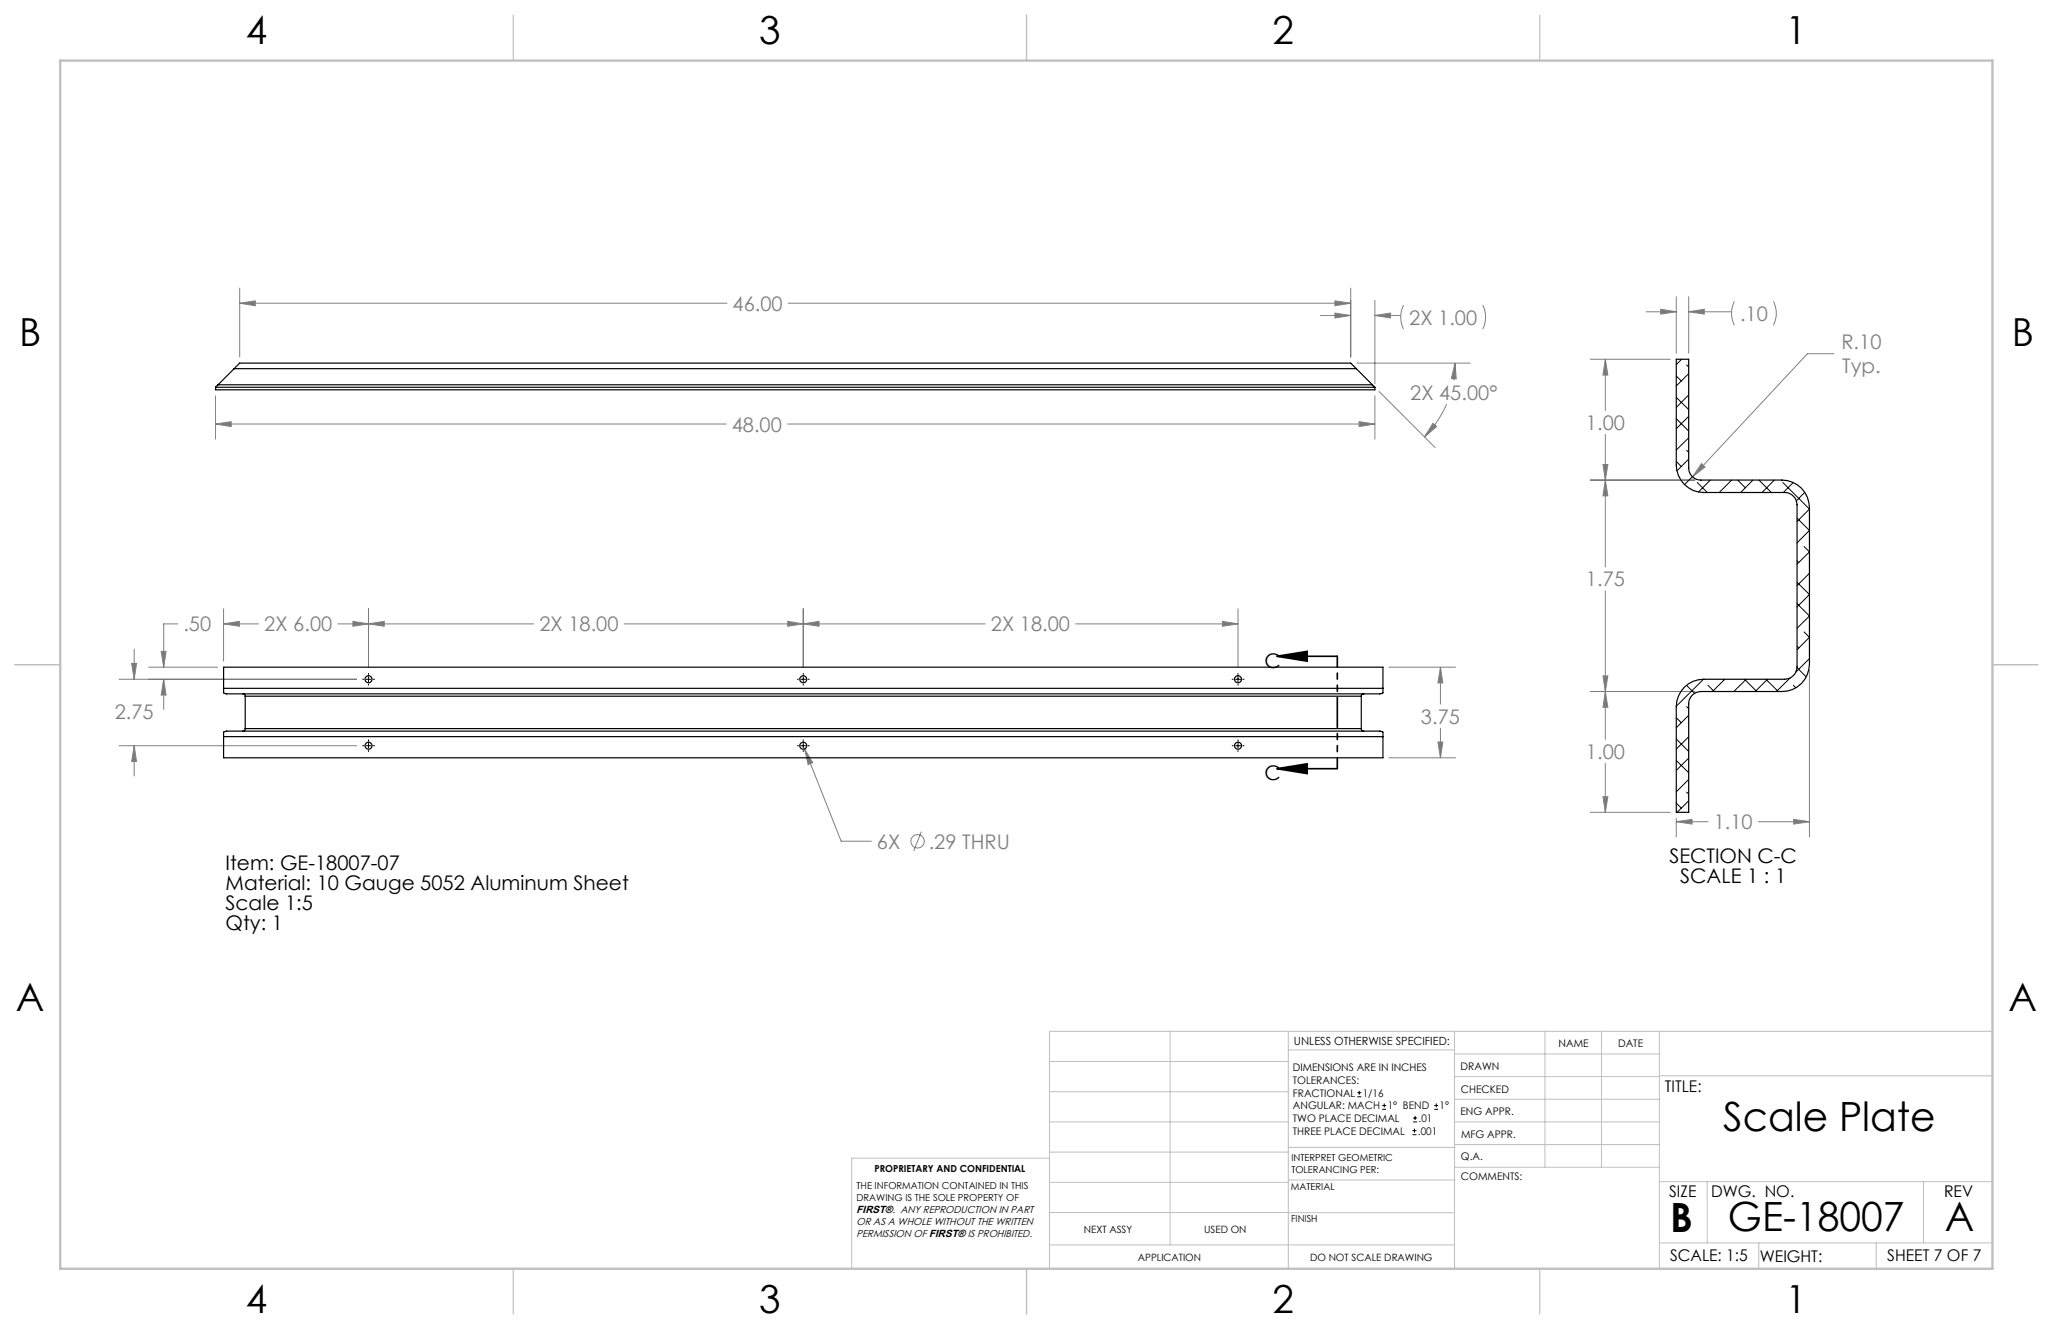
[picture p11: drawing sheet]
<svg xmlns="http://www.w3.org/2000/svg" width="432mm" height="279mm" viewBox="0 0 432 279" stroke-linecap="round" stroke-linejoin="round" font-family="sans-serif">
<g fill="none" stroke="#c0c0c0" stroke-width=".21">
<path d="M246.1 216.8v44.9M271 216.8v49.9M305.9 216.8v49.9M324.9 216.8v28.6M336.8 216.8v28.6M349 216.8v49.9M419.1 216.8h-198.4v49.9M220.7 235.9h50.3M220.7 229.5h50.3M220.7 223.2h50.3M271 220.7h34.9M305.9 231.1h43.1"/>
<path d="M305.9 226.3h43.1M305.9 221.6h43.1M305.9 235.9h43.1M349 226.2h70.1M220.7 248.6h50.3M220.7 242.2h50.3M220.7 254.9h50.3M220.7 243.5h-41.6v23.2M271 255h34.9M271 248.1h35M271 241.2h35M305.9 240.6h43.1"/>
<path d="M306 245.4h43M349 248.4h70.1M359.1 248.4v12.9M404.6 248.4v12.9M220.7 261.7h85.2M349 261.3h70.1M369.9 261.3v5.4M394.6 261.3v5.4"/>
</g>
<path d="M108 3.2v9.5M215.9 3.2v9.5M323.8 3.2v9.5M3.1 139.7h9.6M419.1 139.7h9.5M108 266.7v9.6M215.9 266.7v9.6M323.8 266.7v9.6" fill="none" stroke="#c0c0c0" stroke-width=".25"/>
<path d="M12.7 12.7h406.4v254h-406.4z" fill="none" stroke="#c0c0c0" stroke-width=".5"/>
<g fill="none" stroke="#808080" stroke-width=".21">
<path d="M50.4 63.7l3.3-.4v1zM50.4 60.6v14.5M50.4 63.7h102.5M165.8 63.7h118.3M277.7 66.3h6.4M280.8 63.3l3.3 .4-3.3 .6zM280.8 65.8l3.3 .5-3.3 .6zM284.1 60.6v14.5M285.4 76.3h23.8M289.2 66.3l3.3-.5v1.1zM289.2 63.1v17.6M289.2 66.3h5.4"/>
<path d="M295.2 64.1a5.6 5.6 0 0 0 0 5.1M306 76.3l.3 3.4-1-.1zM306 76.3l-.2 3.6M311.9 64.1a5.6 5.6 0 0 1 0 5.1M334.5 75.5h16.8M337.6 75.5l.6 3.3h-1.1zM337.6 75.5v10.8M346.2 65.5h6.4M349.3 65l3.3 .5-3.3 .5zM352.6 62.4v11.9M355.2 65.5l3.3-.5v1zM355.2 62.4v11.9"/>
<path d="M355.2 65.5h9M364.8 63.4a5.5 5.5 0 0 0 0 5M373 63.4a5.5 5.5 0 0 1 0 5M385.7 74.4h-5.5l-24.2 25.9M45.3 89.1l3.3-.4v1zM45.3 83.2v9.1M45.3 89.1h107.4M165.6 89.1h123.6M285.9 88.7l3.3 .4-3.3 .6zM289.2 83.2v9.1M290.1 82.3l11.7 11.8M301.4 89l.8 .7-2.6 2.2z"/>
<path d="M304.3 84.9l-.6 1.3a22.6 22.6 0 0 1-4.1 5.7M337.1 97.6h1.1l-.6 3.3zM337.6 91.3v27.9M357.9 97.5l.7 .7-2.6 2.1zM334.5 100.9h22M337.6 100.9l.6 3.3h-1.1zM27.7 139.5h1l-.5 3.3zM28.2 136.5v6.3M33.9 136.9h1l-.5 3.4zM37.4 131.2h-3v9.1M47 131.2l3.3-.6v1.1zM47 131.2h7.4"/>
<path d="M47 128v11M71 131.2h41.3M74.2 130.6l3.3 .6-3.3 .5zM77.5 131.2l3.3-.6v1.1zM77.5 128v12.3M131.3 131.2h75.9M165.7 130.6l3.2 .6-3.2 .5zM168.9 131.2l3.4-.6v1.1zM168.9 128v12.3M226.2 131.2h34.2M257.1 130.6l3.3 .6-3.3 .5zM260.4 128v12.3"/>
<path d="M337.6 124.2v31.2M25 142.8h50M25 156.8h50M28.2 156.8l.5 3.3h-1zM28.2 156.8v6.3M31.3 140.3h14.5M34.4 142.8l.5 3.3h-1zM34.4 142.8v6.4M169.2 157.4l1.7 2.9-.9 .4zM169.2 157.4l7.7 19.4h6.4M292.1 140.3h14M292.1 159.3h14"/>
<path d="M302.4 156h1.1l-.5 3.3zM303 140.3l.5 3.3h-1.1zM303 140.3v7.7M303 153.1v6.2M334.5 145.4h22M337.1 142.1h1.1l-.6 3.3zM337.6 145.4l.6 3.3h-1.1zM380.6 140.9v35M193.8 174.8l-1.6 4.1M334.5 170.8h16.8M337.1 167.5h1.1l-.6 3.3zM337.6 160.5v10.3"/>
<path d="M352.6 172.8l3.3-.5v.9zM352.6 172v3.9M352.6 172.8h6.6M369.8 172.8h10.8M377.3 172.3l3.3 .5-3.3 .4z"/>
<circle cx="193" cy="176.9" r="1.42"/>
</g>
<path d="M268.6 138l6.3-1.1v2.1zM268.6 138h12.7M268.6 161.6l6.3-1v2zM268.6 161.6h12.7" fill="none" stroke="#000" stroke-width=".35"/>
<g fill="none" stroke="#000" stroke-width=".21">
<path d="M76.3 156.8h.2M76.3 142.8h.2M77 156.8h1M77 142.8h1M77.5 141.6v.2M77.5 142.3v1M77.5 143.8v.2M77.5 155.5v.3M77.5 156.3v1M77.5 157.8v.2M78.5 156.8h.3M78.5 142.8h.3"/>
<path d="M167.7 156.8h.2M167.7 142.8h.2M168.5 156.8h1M168.5 142.8h1M168.9 141.6v.2M168.9 142.3v1M168.9 143.8v.2M168.9 155.5v.3M168.9 156.3v1M168.9 157.8v.2M170 156.8h.2M170 142.8h.2"/>
<path d="M259.2 156.8h.2M259.2 142.8h.2M259.9 156.8h1M259.9 142.8h1M260.4 141.6v.2M260.4 142.3v1M260.4 143.8v.2M260.4 155.5v.3M260.4 156.3v1M260.4 157.8v.2M261.4 156.8h.3M261.4 142.8h.3"/>
</g>
<path d="M281.3 138v23.6" fill="none" stroke="#000" stroke-width=".35" stroke-dasharray="6.3 1.3 1.3 1.3 1.3 1.3" stroke-dashoffset="4.1"/>
<path d="M268.6 138l6.3-1.1v2.1zM268.6 161.6l6.3-1v2z" fill="#000"/>
<path d="M50.4 63.7l3.3-.4v1zM280.8 63.3l3.3 .4-3.3 .6zM285.9 88.7l3.3 .4-3.3 .6zM45.3 89.1l3.3-.4v1zM280.8 65.8l3.3 .5-3.3 .6zM289.2 66.3l3.3-.5v1.1zM301.4 89l.8 .7-2.6 2.2zM306 76.3l.3 3.4-1-.1zM27.7 139.5h1l-.5 3.3zM28.2 156.8l.5 3.3h-1zM34.4 142.8l.5 3.3h-1zM33.9 136.9h1l-.5 3.4zM47 131.2l3.3-.6v1.1zM74.2 130.6l3.3 .6-3.3 .5zM77.5 131.2l3.3-.6v1.1zM165.7 130.6l3.2 .6-3.2 .5zM168.9 131.2l3.4-.6v1.1zM257.1 130.6l3.3 .6-3.3 .5zM303 140.3l.5 3.3h-1.1zM302.4 156h1.1l-.5 3.3zM169.2 157.4l.8 3.3 .9-.4zM349.3 65l3.3 .5-3.3 .5zM355.2 65.5l3.3-.5v1zM337.6 75.5l.6 3.3h-1.1zM337.1 97.6h1.1l-.6 3.3zM337.6 100.9l.6 3.3h-1.1zM337.1 142.1h1.1l-.6 3.3zM337.6 145.4l.6 3.3h-1.1zM337.1 167.5h1.1l-.6 3.3zM352.6 172.8l3.3-.5v.9zM377.3 172.3l3.3 .5-3.3 .4zM357.9 97.5l-1.9 2.8 2.6-2.1z" fill="#808080"/>
<g fill="none" stroke="#000" stroke-width=".25">
<path d="M49.2 77.5l1.2-1.2h233.7l1.2 1.2M49.2 77.5h236.1M49.2 77.5l-3.3 3.4M285.3 77.5l3.3 3.4M352.6 75.5h2.6v22.9a2.53 2.53 0 0 0 2.6 2.5h17a5.8 5.8 0 0 1 5.8 5.8v32.9a5.8 5.8 0 0 1-5.8 5.8h-17a2.59 2.59 0 0 0-2.6 2.6v22.8h-2.6v-22.2a5.7 5.7 0 0 1 5.8-5.8h17a2.65 2.65 0 0 0 2.6-2.6v-34.1a2.65 2.65 0 0 0-2.6-2.6h-17a5.8 5.8 0 0 1-5.8-5.7zM45.3 81.4v.6h243.9v-.6M45.3 81.4h243.9M45.9 80.9l-.6 .5M45.9 80.9h242.7M288.6 80.9l.6 .5M47 144.7v.3a.64 .64 0 0 0 .7 .9h242.5a.78 .78 0 0 0 .7-1.2M47 154.9v-.3a.64 .64 0 0 1 .7-.9h242.5a.78 .78 0 0 1 .7 1.2"/>
<path d="M47 144.7h243.9M47 154.9h243.9M47 144.7v-4.4h243.9v4.4M47 154.9v4.4h243.9v-4.4M51.1 145.9h.3l.2 .5M51.6 153.2a.49 .49 0 0 1-.5 .5M51.6 153.2h234.7M51.6 146.4h234.7M51.6 146.4v6.8M286.3 153.2a.49 .49 0 0 0 .5 .5M286.3 146.4v6.8M286.8 145.9l-.3 .1-.2 .4"/>
<circle cx="77.5" cy="156.8" r=".74"/>
<circle cx="77.5" cy="142.8" r=".74"/>
<circle cx="168.9" cy="156.8" r=".74"/>
<circle cx="168.9" cy="142.8" r=".74"/>
<circle cx="260.4" cy="156.8" r=".74"/>
<circle cx="260.4" cy="142.8" r=".74"/>
</g>
<g fill="none" stroke="#000" stroke-width=".21">
<path d="M352.6 79.1l1 1M353.7 75.5l-1.1 1.2M354.8 76.7l.4 .5M355.2 78.6l-2.6 2.5M352.6 97l1 1.1M352.6 88l2.6 2.6M352.6 83.5l2.6 2.6M354.8 94.7l.4 .4M355.2 83l-2.6 2.7M355.2 87.5l-2.6 2.6M355.2 92l-2.6 2.6M355.2 96.5l-2.5 2.5"/>
<path d="M356 100.2l-1.7 1.7M357 101.4l2.1 2.1M359.7 100.9l-2.5 2.5M364.2 100.9l-2.6 2.6M365.5 100.9l1.6 1.7M368.7 100.9l-2.6 2.6M370 100.9l2.6 2.6M373.2 100.9l-2.6 2.6M375 101.4l5.6 5.6-2.6 2.6M377.2 101.5l-2.1 2M378 108.9l2.6 2.6-2.6 2.6M378 117.9l.3 .4"/>
<path d="M379.4 114.9l1.2 1.1-2.6 2.6M379.6 103.5l-1.8 1.8M378 122.4l2.6 2.6-2.6 2.6M378 126.9l2.6 2.6-2.6 2.6M378 135.9l.3 .3M379.4 132.9l1.2 1.1-2.6 2.6M380.6 120.5l-2.6 2.6M380.6 138.5l-2.9 2.8M352.6 159.9l2.6 2.6M352.6 155.4l2.6 2.6M352.6 150.9l1 1M354.7 144.1l1.7 1.7"/>
<path d="M354.8 148.6l.4 .4M355.2 150.4l-2.6 2.6M355.2 154.9l-2.6 2.6M355.2 159.4l-2.6 2.6M358.3 142.8l-5.7 5.7M359.2 144.1l1.3 1.3M362.4 142.8l.2 .1M362.8 142.8l-2.6 2.6M366.9 142.8l2.4 2.4M367.3 142.8l-2.6 2.6M371.4 142.8l2.6 2.6M371.8 142.8l-2.7 2.6"/>
<path d="M376.5 142.5l-2.9 2.9M377.2 144.1l.5 .5M378 140.4l1.9 1.9M352.6 168.8l1 1.1M354.8 166.5l.4 .4M355.2 163.9l-2.6 2.6M355.2 168.3l-2.5 2.5M285.5 230.6h.8M285.5 229.7h.8M285.9 229.3v.9M290.7 233.2h.8M290.7 232.4h.8"/>
<path d="M291.1 232v.8M297.1 238.5h.8M297.1 237.7h.8M297.2 235.9h.9M297.2 235.1h.9M297.5 237.3v.8M297.6 234.6v.9M301.7 233.2h.8M301.7 232.4h.8M302.1 232v.8"/>
</g>
<g font-size="8.5">
<text x="362.4" y="237.7">Scale Plate</text>
<text x="351.3" y="259">B</text>
<text x="363.4" y="258.9">GE-18007</text>
<text x="409.1" y="258.9">A</text>
</g>
<g font-size="8.1">
<text x="51.7" y="9.3">4</text>
<text x="159.7" y="9.3">3</text>
<text x="267.6" y="9.3">2</text>
<text x="375.6" y="9.3">1</text>
<text x="4" y="72.8">B</text>
<text x="423.1" y="72.8">B</text>
<text x="3.3" y="212.5">A</text>
<text x="422.4" y="212.5">A</text>
<text x="51.7" y="276">4</text>
<text x="159.7" y="276">3</text>
<text x="267.6" y="276">2</text>
<text x="375.6" y="276">1</text>
</g>
<g font-size="4.2" fill="#808080">
<text x="154.1" y="65.3">46.00</text>
<text x="296.4" y="68.2">2X 1.00</text>
<text x="366" y="67.4">.10</text>
<text x="387.3" y="73.4">R.10</text>
<text x="387.4" y="78.5">Typ.</text>
<text x="296.6" y="84">2X 45.00°</text>
<text x="153.9" y="90.7">48.00</text>
<text x="333.6" y="90.4">1.00</text>
<text x="333.6" y="123.3">1.75</text>
<text x="38.6" y="132.7">.50</text>
<text x="55.6" y="132.7">2X 6.00</text>
<text x="113.5" y="132.7">2X 18.00</text>
<text x="208.4" y="132.7">2X 18.00</text>
<text x="24.1" y="151.3">2.75</text>
<text x="298.9" y="152.1">3.75</text>
<text x="333.6" y="159.5">1.00</text>
<text x="184.4" y="178.4">6X</text>
<text x="195.3" y="178.4">.29 THRU</text>
<text x="360.4" y="174.3">1.10</text>
</g>
<g font-size="4.2">
<text x="266" y="140.3">C</text>
<text x="266" y="164">C</text>
<text x="47.4" y="183">Item: GE-18007-07</text>
<text x="351.1" y="181.5">SECTION C-C</text>
<text x="353.4" y="185.7">SCALE 1 : 1</text>
<text x="47.4" y="187.1">Material: 10 Gauge 5052 Aluminum Sheet</text>
<text x="47.4" y="191.3">Scale 1:5</text>
<text x="47.4" y="195.5">Qty: 1</text>
</g>
<g font-size="3.4">
<text x="350.2" y="229.5">TITLE:</text>
<text x="351.1" y="251.6">SIZE</text>
<text x="359.9" y="251.6">DWG. NO.</text>
<text x="408.9" y="251.7">REV</text>
<text x="351.2" y="265.2">SCALE: 1:5</text>
<text x="370.1" y="265.3">WEIGHT:</text>
<text x="396.9" y="265.2">SHEET 7 OF 7</text>
</g>
<text font-size="2.4" x="272.2" y="219.7">UNLESS OTHERWISE SPECIFIED:</text>
<g font-size="2.2">
<text x="327.8" y="220.1">NAME</text>
<text x="340.3" y="220.2">DATE</text>
<text x="271.9" y="225.3">DIMENSIONS ARE IN INCHES</text>
<text x="271.9" y="227.9">TOLERANCES:</text>
<text x="307.2" y="224.9">DRAWN</text>
<text x="271.9" y="230.6">FRACTIONAL</text>
<text x="271.9" y="233.2">ANGULAR: MACH</text>
<text x="286.6" y="230.6">1/16</text>
<text x="291.9" y="233.2">1° BEND</text>
<text x="302.8" y="233.2">1°</text>
<text x="307.3" y="229.8">CHECKED</text>
<text x="271.9" y="238.5">THREE PLACE DECIMAL</text>
<text x="271.9" y="235.9">TWO PLACE DECIMAL</text>
<text x="298.2" y="238.5">.001</text>
<text x="298.4" y="235.9">.01</text>
<text x="307.2" y="234.5">ENG APPR.</text>
<text x="307.3" y="239.2">MFG APPR.</text>
<text x="307.3" y="243.9">Q.A.</text>
<text x="307.3" y="248.1">COMMENTS:</text>
<text x="180.2" y="255.1">FIRST®. ANY REPRODUCTION IN PART</text>
</g>
<g font-size="2.1">
<text x="180.2" y="257.6">OR AS A WHOLE WITHOUT THE WRITTEN</text>
<text x="180.2" y="260.1">PERMISSION OF FIRST® IS PROHIBITED.</text>
<text x="227.9" y="259.2">NEXT ASSY</text>
<text x="253.3" y="259.2">USED ON</text>
<text x="239.3" y="265">APPLICATION</text>
<text x="275.5" y="265.1">DO NOT SCALE DRAWING</text>
</g>
<g font-size="2">
<text x="271.6" y="244.1">INTERPRET GEOMETRIC</text>
<text x="180.2" y="250">THE INFORMATION CONTAINED IN THIS</text>
<text x="183.9" y="246.4">PROPRIETARY AND CONFIDENTIAL</text>
<text x="271.5" y="250.2">MATERIAL</text>
<text x="271.6" y="246.6">TOLERANCING PER:</text>
<text x="180.2" y="252.5">DRAWING IS THE SOLE PROPERTY OF</text>
<text x="271.5" y="257">FINISH</text>
</g>
</svg>
